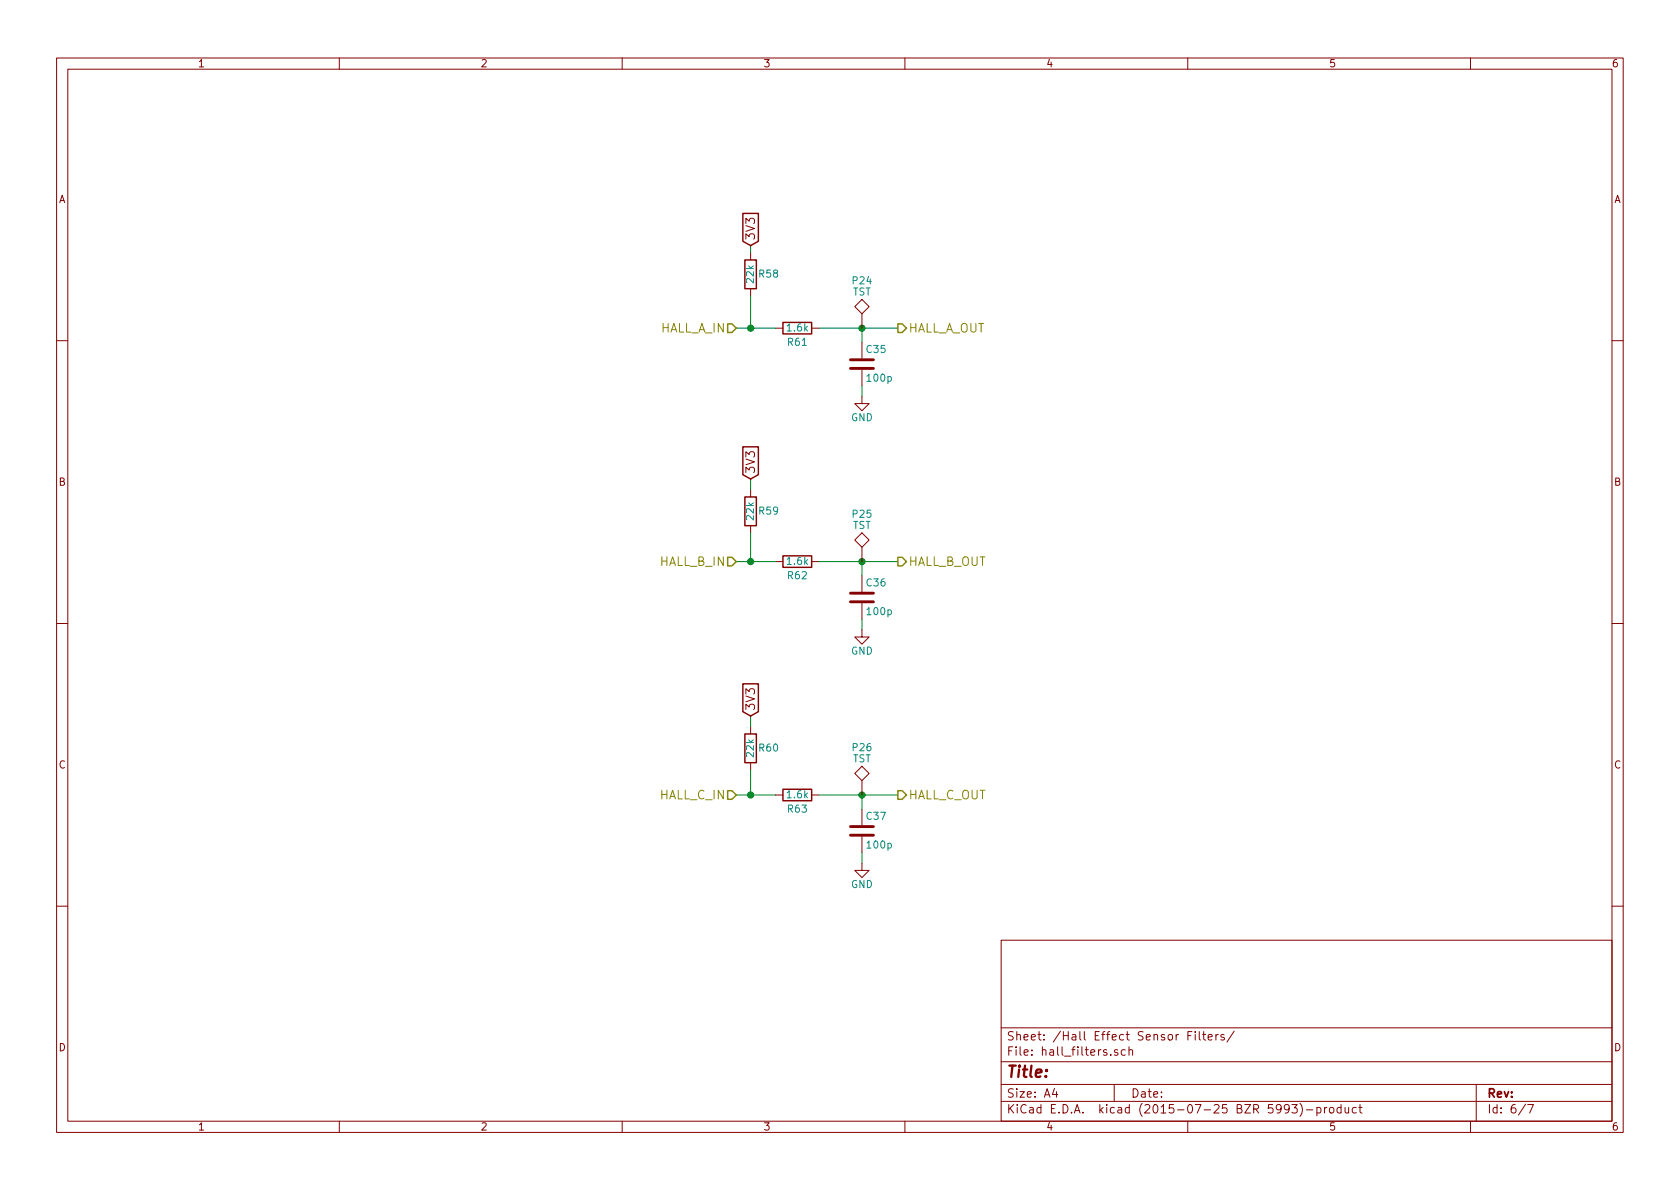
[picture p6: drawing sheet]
EESchema Schematic File Version 2
LIBS:power
LIBS:device
LIBS:transistors
LIBS:conn
LIBS:linear
LIBS:regul
LIBS:74xx
LIBS:cmos4000
LIBS:adc-dac
LIBS:memory
LIBS:xilinx
LIBS:microcontrollers
LIBS:dsp
LIBS:microchip
LIBS:analog_switches
LIBS:motorola
LIBS:texas
LIBS:intel
LIBS:audio
LIBS:interface
LIBS:digital-audio
LIBS:philips
LIBS:display
LIBS:cypress
LIBS:siliconi
LIBS:opto
LIBS:atmel
LIBS:contrib
LIBS:valves
LIBS:borniers
LIBS:drv8303
LIBS:dual-pmos
LIBS:net-tie
LIBS:ad8691
LIBS:drv8301
LIBS:tlv62566
LIBS:mcp9700
LIBS:st-shield-rev1-cache
EELAYER 25 0
EELAYER END
$Descr A4 11693 8268
encoding utf-8
Sheet 6 7
Title ""
Date ""
Rev ""
Comp ""
Comment1 ""
Comment2 ""
Comment3 ""
Comment4 ""
$EndDescr
$Comp
L R R61
U 1 1
P 5550 2275
F 0 "R61" V 5650 2275 50  0000 C CNN
F 1 "1.6k" V 5550 2275 50  0000 C CNN
F 2 "" V 5480 2275 30  0001 C CNN
F 3 "" H 5550 2275 30  0000 C CNN
	1    5550 2275
	0    1    1    0   
$EndComp
$Comp
L C C35
U 1 1
P 6000 2525
F 0 "C35" H 6025 2625 50  0000 L CNN
F 1 "100p" H 6025 2425 50  0000 L CNN
F 2 "Capacitors_SMD:C_0805" H 6038 2375 30  0001 C CNN
F 3 "" H 6000 2525 60  0000 C CNN
	1    6000 2525
	1    0    0    -1  
$EndComp
Wire Wire Line
	5700 2275 6250 2275
Wire Wire Line
	6000 2275 6000 2375
Wire Wire Line
	6000 2675 6000 2750
Wire Wire Line
	5125 2275 5400 2275
Connection ~ 6000 2275
$Comp
L GND #PWR062
U 1 1
P 6000 2750
F 0 "#PWR062" H 6000 2500 50  0001 C CNN
F 1 "GND" H 6000 2600 50  0000 C CNN
F 2 "" H 6000 2750 60  0000 C CNN
F 3 "" H 6000 2750 60  0000 C CNN
	1    6000 2750
	1    0    0    -1  
$EndComp
Text HLabel 5125 2275 0    60   Input ~ 0
HALL_A_IN
Text HLabel 6250 2275 2    60   Output ~ 0
HALL_A_OUT
$Comp
L R R62
U 1 1
P 5550 3900
F 0 "R62" V 5650 3900 50  0000 C CNN
F 1 "1.6k" V 5550 3900 50  0000 C CNN
F 2 "" V 5480 3900 30  0001 C CNN
F 3 "" H 5550 3900 30  0000 C CNN
	1    5550 3900
	0    1    1    0   
$EndComp
$Comp
L C C36
U 1 1
P 6000 4150
F 0 "C36" H 6025 4250 50  0000 L CNN
F 1 "100p" H 6025 4050 50  0000 L CNN
F 2 "Capacitors_SMD:C_0805" H 6038 4000 30  0001 C CNN
F 3 "" H 6000 4150 60  0000 C CNN
	1    6000 4150
	1    0    0    -1  
$EndComp
Wire Wire Line
	5700 3900 6250 3900
Wire Wire Line
	6000 3900 6000 4000
Wire Wire Line
	6000 4300 6000 4375
Wire Wire Line
	5125 3900 5400 3900
Connection ~ 6000 3900
$Comp
L GND #PWR063
U 1 1
P 6000 4375
F 0 "#PWR063" H 6000 4125 50  0001 C CNN
F 1 "GND" H 6000 4225 50  0000 C CNN
F 2 "" H 6000 4375 60  0000 C CNN
F 3 "" H 6000 4375 60  0000 C CNN
	1    6000 4375
	1    0    0    -1  
$EndComp
Text HLabel 5125 3900 0    60   Input ~ 0
HALL_B_IN
Text HLabel 6250 3900 2    60   Output ~ 0
HALL_B_OUT
$Comp
L R R63
U 1 1
P 5550 5525
F 0 "R63" V 5650 5525 50  0000 C CNN
F 1 "1.6k" V 5550 5525 50  0000 C CNN
F 2 "" V 5480 5525 30  0001 C CNN
F 3 "" H 5550 5525 30  0000 C CNN
	1    5550 5525
	0    1    1    0   
$EndComp
$Comp
L C C37
U 1 1
P 6000 5775
F 0 "C37" H 6025 5875 50  0000 L CNN
F 1 "100p" H 6025 5675 50  0000 L CNN
F 2 "Capacitors_SMD:C_0805" H 6038 5625 30  0001 C CNN
F 3 "" H 6000 5775 60  0000 C CNN
	1    6000 5775
	1    0    0    -1  
$EndComp
Wire Wire Line
	5700 5525 6250 5525
Wire Wire Line
	6000 5525 6000 5625
Wire Wire Line
	6000 5925 6000 6000
Wire Wire Line
	5125 5525 5400 5525
Connection ~ 6000 5525
$Comp
L GND #PWR064
U 1 1
P 6000 6000
F 0 "#PWR064" H 6000 5750 50  0001 C CNN
F 1 "GND" H 6000 5850 50  0000 C CNN
F 2 "" H 6000 6000 60  0000 C CNN
F 3 "" H 6000 6000 60  0000 C CNN
	1    6000 6000
	1    0    0    -1  
$EndComp
Text HLabel 5125 5525 0    60   Input ~ 0
HALL_C_IN
Text HLabel 6250 5525 2    60   Output ~ 0
HALL_C_OUT
$Comp
L R R58
U 1 1
P 5225 1900
F 0 "R58" H 5350 1900 50  0000 C CNN
F 1 "22k" V 5225 1900 50  0000 C CNN
F 2 "" V 5155 1900 30  0001 C CNN
F 3 "" H 5225 1900 30  0000 C CNN
	1    5225 1900
	1    0    0    -1  
$EndComp
$Comp
L R R59
U 1 1
P 5225 3550
F 0 "R59" H 5350 3550 50  0000 C CNN
F 1 "22k" V 5225 3550 50  0000 C CNN
F 2 "" V 5155 3550 30  0001 C CNN
F 3 "" H 5225 3550 30  0000 C CNN
	1    5225 3550
	1    0    0    -1  
$EndComp
$Comp
L R R60
U 1 1
P 5225 5200
F 0 "R60" H 5350 5200 50  0000 C CNN
F 1 "22k" V 5225 5200 50  0000 C CNN
F 2 "" V 5155 5200 30  0001 C CNN
F 3 "" H 5225 5200 30  0000 C CNN
	1    5225 5200
	1    0    0    -1  
$EndComp
Wire Wire Line
	5225 5350 5225 5525
Connection ~ 5225 5525
Wire Wire Line
	5225 3700 5225 3900
Connection ~ 5225 3900
Wire Wire Line
	5225 2050 5225 2275
Connection ~ 5225 2275
Wire Wire Line
	5225 1750 5225 1700
Wire Wire Line
	5225 3400 5225 3325
Wire Wire Line
	5225 5050 5225 4975
Text GLabel 5225 1700 1    60   Input ~ 0
3V3
Text GLabel 5225 3325 1    60   Input ~ 0
3V3
Text GLabel 5225 4975 1    60   Input ~ 0
3V3
$EndSCHEMATC
